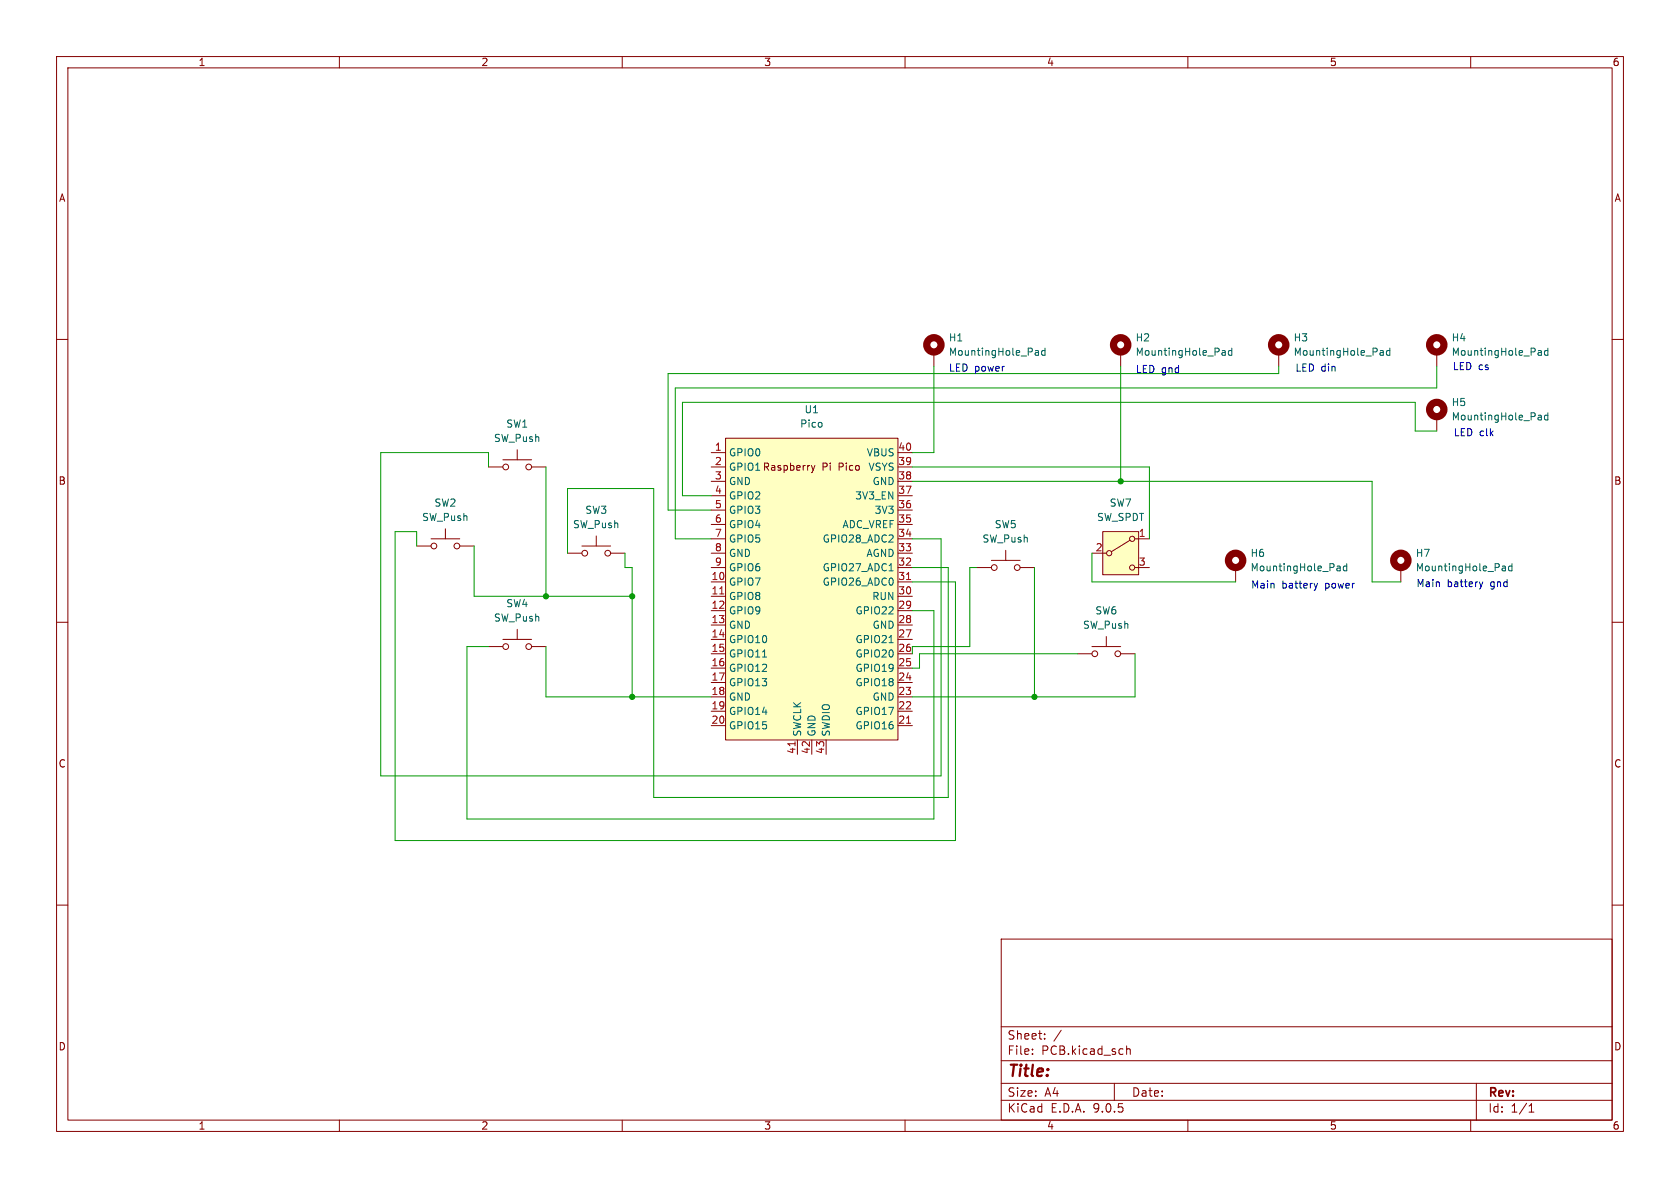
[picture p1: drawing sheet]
<svg xmlns="http://www.w3.org/2000/svg" width="297mm" height="210mm" viewBox="0 0 297 210" stroke-linecap="round" stroke-linejoin="round" font-family="sans-serif">
<g fill="none" stroke="#840000" stroke-width=".18">
<path d="M10 10h277v190h-277zM12 12h273v186h-273zM60 10v2M110 10v2M160 10v2M210 10v2M260 10v2M10 60h2M285 60h2M10 110h2M285 110h2M10 160h2"/>
<path d="M177 166h108v32h-108zM285 160h2M60 198v2M110 198v2M160 198v2M177 194.5h108M177 191.5h108M177 187.5h108M177 181.5h108M182.5 186.3v.1M182.5 185.5v.1M184.7 183.6v.1"/>
<path d="M184.7 182.8v.1M187.6 182.1l-1.3 2M197 191.5v3M199.2 184.9v1.5M199.2 185.5l.2-.1 .3 .1 .1 .9M210 198v2M260 198v2M261 191.5v6.5M270.3 196.6h.9M270.3 195.5l.4-.4v1.5"/>
</g>
<path d="M128.3 77.5h30.4v53.3h-30.4z" fill="#ffffc2"/>
<g fill="none" stroke="#840000" stroke-width=".18">
<path d="M91.4 79.5v1.8M128.3 77.5h30.4v53.3h-30.4zM165.1 62.2v2.6M198.1 62.2v2.6M226.1 62.2v2.6M254 62.2v2.6M254 73.7v2.5M73.7 96.5h2.5M76.2 95.3h5.1M78.7 93.5v1.8M81.3 96.5h2.5M86.4 82.6h2.5"/>
<path d="M88.9 81.3h5.1M94 82.6h2.5M125.7 80h2.6M125.7 82.6h2.6M125.7 85.1h2.6M125.7 87.6h2.6M125.7 90.2h2.6M125.7 92.7h2.6M125.7 95.3h2.6M125.7 97.8h2.6M143.4 82.3l.4 .8M143.8 83.1l-.4 .5"/>
<path d="M144.1 82.3l-.3 .8M158.7 80h2.6M158.7 82.6h2.6M158.7 85.1h2.6M158.7 87.6h2.6M158.7 90.2h2.6M158.7 92.7h2.6M158.7 95.3h2.6M158.7 97.8h2.6M175.3 99.1h5M177.8 97.3v1.8M86.4 114.3h2.5"/>
<path d="M88.9 113h5.1M91.4 111.3v1.7M94 114.3h2.5M125.7 100.3h2.6M125.7 102.9h2.6M125.7 105.4h2.6M125.7 108h2.6M125.7 110.5h2.6M125.7 113h2.6M125.7 115.6h2.6M125.7 118.1h2.6M158.7 100.3h2.6"/>
<path d="M158.7 102.9h2.6M158.7 105.4h2.6M158.7 108h2.6M158.7 110.5h2.6M158.7 113h2.6M158.7 115.6h2.6M158.7 118.1h2.6M172.7 100.3h2.6M180.3 100.3h2.6M218.4 100.3v2.6M247.6 100.3v2.6M125.7 120.7h2.6"/>
<path d="M125.7 123.2h2.6M125.7 125.7h2.6M125.7 128.3h2.6M141 130.8v2.6M143.5 130.8v2.6M146 130.8v2.6M158.7 120.7h2.6M158.7 123.2h2.6M158.7 125.7h2.6M158.7 128.3h2.6"/>
<circle cx="76.7" cy="96.5" r=".51"/>
<circle cx="80.8" cy="96.5" r=".51"/>
<circle cx="89.4" cy="82.6" r=".51"/>
<circle cx="93.5" cy="82.6" r=".51"/>
<circle cx="89.4" cy="114.3" r=".51"/>
<circle cx="93.5" cy="114.3" r=".51"/>
<circle cx="175.8" cy="100.3" r=".51"/>
<circle cx="179.8" cy="100.3" r=".51"/>
</g>
<path d="M127.2 105h.8M160.3 102.5h.7M140.6 131.1v.7M160.3 127.9h.7" fill="none" stroke="#a90000" stroke-width=".18"/>
<g fill="none" stroke="#006464" stroke-width=".18">
<path d="M183.2 62h.2l.2 .1v.7M183.6 62.7l-.4 .1M183.6 62.3h-.4M184.7 62h-.3l-.3 .2 .2 .5h.4M184.7 61.5v1.3M216.2 62h.2l.2 .1v.7M216.6 62.7l-.4 .1M216.6 62.3h-.4M217.8 62h-.4l-.2 .2 .1 .5h.5M217.8 61.5v1.3M244.1 62h.3l.2 .1v.7M244.6 62.7l-.5 .1"/>
<path d="M244.6 62.3h-.5M245.7 62h-.4l-.2 .2 .1 .5h.5M245.7 61.5v1.3M272.1 62h.2l.2 .1v.7M272.1 73.4h.2l.2 .2v.6M272.5 62.7l-.4 .1M272.5 62.3h-.4M272.5 74.2h-.4M272.5 73.7l-.4 .1M273.6 62h-.3l-.3 .2 .2 .5h.4M273.6 61.5v1.3M273.6 73v1.2"/>
<path d="M273.6 73.5l-.3-.1-.3 .2 .2 .6h.4M238.1 99.6v1.3M267.3 99.6v1.3M134.8 116.1h.7M157.2 100.9h.7M157.2 113.6h.7M236.5 100.1h.3l.1 .1v.7M236.9 100.8l-.4 .1M236.9 100.4h-.4M238.1 100.1h-.4l-.2 .2 .1 .5h.5M265.7 100.1h.3l.1 .1v.7M266.1 100.8l-.4 .1"/>
<path d="M266.1 100.4h-.4M267.3 100.1h-.4l-.2 .2 .1 .5h.5"/>
</g>
<g fill="none" stroke="#840000" stroke-width="1.3">
<circle cx="165.1" cy="61" r="1.27"/>
<circle cx="198.1" cy="61" r="1.27"/>
<circle cx="226.1" cy="61" r="1.27"/>
<circle cx="254" cy="61" r="1.27"/>
<circle cx="254" cy="72.4" r="1.27"/>
<circle cx="218.4" cy="99.1" r="1.27"/>
<circle cx="247.6" cy="99.1" r="1.27"/>
</g>
<path d="M194.9 94h6.4v7.6h-6.4z" fill="#ffffc2"/>
<g fill="none" stroke="#840000" stroke-width=".18">
<path d="M100.3 97.8h2.6M102.9 96.5h5M105.4 94.7v1.8M107.9 97.8h2.6M193 97.8h2.6M194.9 94h6.4v7.6h-6.4zM199.8 95.5l-3.3 2M200.7 95.3h2.5M190.5 115.6h2.5M193 114.3h5.1M195.6 112.5v1.8M198.1 115.6h2.6"/>
<path d="M200.7 100.3h2.5"/>
<circle cx="103.4" cy="97.8" r=".51"/>
<circle cx="107.4" cy="97.8" r=".51"/>
<circle cx="196.1" cy="97.8" r=".46"/>
<circle cx="200.2" cy="95.3" r=".46"/>
<circle cx="193.5" cy="115.6" r=".51"/>
<circle cx="197.6" cy="115.6" r=".51"/>
<circle cx="200.2" cy="100.3" r=".46"/>
</g>
<g fill="none" stroke="#009600" stroke-width=".18">
<path d="M165.1 64.8v15.2h-3.8M198.1 64.8v20.3M226.1 64.8v1.2h-108v24.2h7.6M254 76.2h-3.8v-5.1h-129.6v16.5h5.1M254 64.8v3.8h-134.6v26.7h6.3M73.7 96.5v-2.5h-3.9v54.6h99.1v-45.7h-7.6M83.8 96.5v8.9h28M86.4 82.6v-2.6h-19.1v57.2h99.1v-41.9h-5.1M96.5 82.6v22.8M100.3 97.8v-11.4h15.3v54.6h52v-40.7h-6.3M110.5 97.8v2.5h1.3v22.9M161.3 85.1h81.3v17.8h5"/>
<path d="M161.3 82.6h41.9v12.7M193 97.8v5.1h25.4M96.5 114.3v8.9h29.2M161.3 108h3.8v36.8h-82.6v-30.5h3.9M172.7 100.3h-1.3v14h-10.1v1.3M182.9 100.3v22.9M190.5 115.6h-27.9v2.5h-1.3M200.7 115.6v7.6h-39.4"/>
</g>
<path d="M232.9 103.1l-.3 .9M262.1 102.9l-.3 .8" fill="none" stroke="#0000c2" stroke-width=".18"/>
<g fill="#009600" stroke="#009600" stroke-width=".18">
<circle cx="182.9" cy="123.2" r=".46"/>
<circle cx="198.1" cy="85.1" r=".46"/>
<circle cx="111.8" cy="105.4" r=".46"/>
<circle cx="111.8" cy="123.2" r=".46"/>
<circle cx="96.5" cy="105.4" r=".46"/>
</g>
<text font-size="2.8" fill="#840000" x="178" y="190.9">Title:</text>
<g font-size="2.1" fill="#840000">
<text x="178" y="184">Sheet:</text>
<text x="178" y="186.7">File:</text>
<text x="184.1" y="186.7">PCB.kicad_sch</text>
<text x="178" y="196.9">KiCad</text>
<text x="178" y="194.1">Size:</text>
<text x="184.7" y="194.1">A4</text>
<text x="185.7" y="196.9">E.D.A.</text>
<text x="193.3" y="196.9">9.0.5</text>
<text x="200" y="194.1">Date:</text>
<text x="263" y="194.3">Rev:</text>
<text x="263" y="196.9">Id:</text>
<text x="267.1" y="196.9">1/1</text>
</g>
<g font-size="1.8" fill="#840000">
<text x="35" y="11.9">1</text>
<text x="85" y="11.9">2</text>
<text x="135" y="11.9">3</text>
<text x="185" y="11.9">4</text>
<text x="235" y="11.9">5</text>
<text x="285" y="11.9">6</text>
<text x="10.3" y="35.9">A</text>
<text x="285.3" y="35.9">A</text>
<text x="145.3" y="83.4">Pi</text>
<text x="148.4" y="83.4">Pico</text>
<text x="10.3" y="85.9">B</text>
<text x="285.3" y="85.9">B</text>
<text x="10.3" y="135.9">C</text>
<text x="285.3" y="135.9">C</text>
<text x="10.3" y="185.9">D</text>
<text x="285.3" y="185.9">D</text>
<text x="35" y="199.9">1</text>
<text x="85" y="199.9">2</text>
<text x="135" y="199.9">3</text>
<text x="185" y="199.9">4</text>
<text x="235" y="199.9">5</text>
<text x="285" y="199.9">6</text>
</g>
<g font-size="1.8" fill="#006464">
<text x="167.6" y="60.6">H1</text>
<text x="167.6" y="63.1">MountingHole_Pad</text>
<text x="200.7" y="60.6">H2</text>
<text x="200.7" y="63.1">MountingHole_Pad</text>
<text x="228.6" y="60.6">H3</text>
<text x="228.6" y="63.1">MountingHole_Pad</text>
<text x="256.5" y="60.6">H4</text>
<text x="256.5" y="63.1">MountingHole_Pad</text>
<text x="256.5" y="72">H5</text>
<text x="89.4" y="75.8">SW1</text>
<text x="141.4" y="75.8">Pico</text>
<text x="142.1" y="73.3">U1</text>
<text x="256.5" y="74.5">MountingHole_Pad</text>
<text x="87.2" y="78.3">SW_Push</text>
<text x="128.8" y="80.9">GPIO0</text>
<text x="128.8" y="83.4">GPIO1 Raspberry</text>
<text x="153.1" y="80.9">VBUS</text>
<text x="153.4" y="83.4">VSYS</text>
<text x="76.7" y="89.8">SW2</text>
<text x="128.8" y="86">GND</text>
<text x="128.8" y="88.5">GPIO2</text>
<text x="151.1" y="88.5">3V3_EN</text>
<text x="154.2" y="86">GND</text>
<text x="196.1" y="89.8">SW7</text>
<text x="74.5" y="92.3">SW_Push</text>
<text x="101.2" y="93.6">SW_Push</text>
<text x="103.4" y="91">SW3</text>
<text x="128.8" y="91">GPIO3</text>
<text x="128.8" y="93.6">GPIO4</text>
<text x="148.8" y="93.6">ADC_VREF</text>
<text x="154.5" y="91">3V3</text>
<text x="175.8" y="93.6">SW5</text>
<text x="193.8" y="92.3">SW_SPDT</text>
<text x="128.8" y="96.1">GPIO5</text>
<text x="128.8" y="98.7">GND</text>
<text x="128.8" y="101.2">GPIO6</text>
<text x="145.3" y="96.1">GPIO28_ADC2</text>
<text x="145.3" y="101.2">GPIO27_ADC1</text>
<text x="153.1" y="98.7">AGND</text>
<text x="173.6" y="96.1">SW_Push</text>
<text x="221" y="98.7">H6</text>
<text x="221" y="101.2">MountingHole_Pad</text>
<text x="250.2" y="98.7">H7</text>
<text x="250.2" y="101.2">MountingHole_Pad</text>
<text x="89.4" y="107.5">SW4</text>
<text x="128.8" y="103.7">GPIO7</text>
<text x="128.8" y="106.3">GPIO8</text>
<text x="145.3" y="103.7">GPIO26_ADC0</text>
<text x="154.1" y="106.3">RUN</text>
<text x="87.2" y="110.1">SW_Push</text>
<text x="128.8" y="108.8">GPIO9</text>
<text x="128.8" y="111.4">GND</text>
<text x="128.8" y="113.9">GPIO10</text>
<text x="151.1" y="108.8">GPIO22</text>
<text x="151.1" y="113.9">GPIO21</text>
<text x="154.2" y="111.4">GND</text>
<text x="191.4" y="111.4">SW_Push</text>
<text x="193.5" y="108.8">SW6</text>
<text x="128.8" y="116.4">GPIO11</text>
<text x="128.8" y="119">GPIO12</text>
<text x="151.1" y="116.4">GPIO20</text>
<text x="151.1" y="119">GPIO19</text>
<text x="128.8" y="121.5">GPIO13</text>
<text x="128.8" y="124.1">GND</text>
<text x="151.1" y="121.5">GPIO18</text>
<text x="154.2" y="124.1">GND</text>
<text x="128.8" y="126.6">GPIO14</text>
<text x="128.8" y="129.1">GPIO15</text>
<text x="141.8" y="130.3" transform="rotate(-90 141.8 130.3)">SWCLK</text>
<text x="144.4" y="130.3" transform="rotate(-90 144.4 130.3)">GND</text>
<text x="146.9" y="130.3" transform="rotate(-90 146.9 130.3)">SWDIO</text>
<text x="151.1" y="126.6">GPIO17</text>
<text x="151.1" y="129.1">GPIO16</text>
</g>
<g font-size="1.8" fill="#0000c2">
<text x="167.7" y="65.9">LED power</text>
<text x="228.9" y="65.9">LED din</text>
<text x="256.7" y="65.6">LED cs</text>
<text x="200.7" y="66.1">LED gnd</text>
<text x="256.9" y="77.3">LED clk</text>
<text x="221.1" y="104.2">Main</text>
<text x="226.6" y="104.2">battery</text>
<text x="234.4" y="104.2">power</text>
<text x="250.3" y="104">Main</text>
<text x="255.8" y="104">battery</text>
<text x="263.6" y="104">gnd</text>
</g>
<g font-size="1.8" fill="#a90000">
<text x="126.3" y="79.8">1</text>
<text x="126.3" y="82.3">2</text>
<text x="158.7" y="79.8">40</text>
<text x="158.7" y="82.3">39</text>
<text x="126.3" y="84.8">3</text>
<text x="126.3" y="87.4">4</text>
<text x="126.3" y="89.9">5</text>
<text x="158.7" y="84.8">38</text>
<text x="158.7" y="87.4">37</text>
<text x="158.7" y="89.9">36</text>
<text x="126.3" y="92.5">6</text>
<text x="126.3" y="95">7</text>
<text x="158.7" y="92.5">35</text>
<text x="158.7" y="95">34</text>
<text x="201.2" y="95">1</text>
<text x="126.3" y="97.5">8</text>
<text x="126.3" y="100.1">9</text>
<text x="158.7" y="97.5">33</text>
<text x="158.7" y="100.1">32</text>
<text x="193.6" y="97.5">2</text>
<text x="201.2" y="100.1">3</text>
<text x="125.7" y="102.6">10</text>
<text x="125.7" y="105.2">11</text>
<text x="125.7" y="107.7">12</text>
<text x="158.7" y="102.6">31</text>
<text x="158.7" y="105.2">30</text>
<text x="158.7" y="107.7">29</text>
<text x="125.7" y="110.2">13</text>
<text x="125.7" y="112.8">14</text>
<text x="158.7" y="110.2">28</text>
<text x="158.7" y="112.8">27</text>
<text x="125.7" y="115.3">15</text>
<text x="125.7" y="117.9">16</text>
<text x="158.7" y="115.3">26</text>
<text x="158.7" y="117.9">25</text>
<text x="125.7" y="120.4">17</text>
<text x="125.7" y="122.9">18</text>
<text x="125.7" y="125.5">19</text>
<text x="158.7" y="120.4">24</text>
<text x="158.7" y="122.9">23</text>
<text x="158.7" y="125.5">22</text>
<text x="125.7" y="128">20</text>
<text x="158.7" y="128">21</text>
<text x="140.7" y="133.4" transform="rotate(-90 140.7 133.4)">41</text>
<text x="143.3" y="133.4" transform="rotate(-90 143.3 133.4)">42</text>
<text x="145.8" y="133.4" transform="rotate(-90 145.8 133.4)">43</text>
</g>
</svg>
